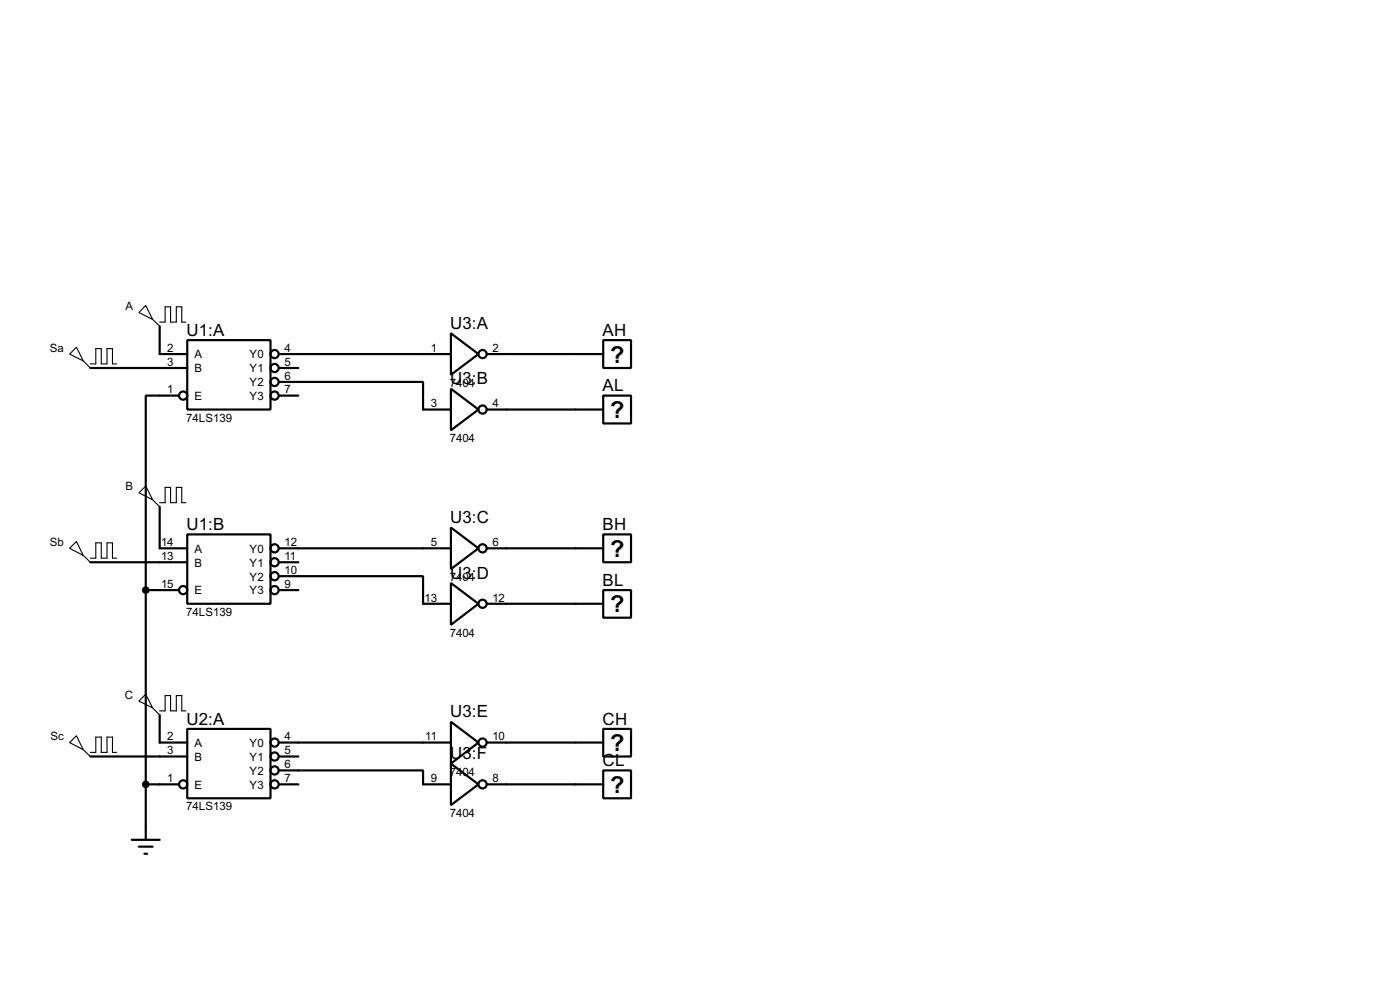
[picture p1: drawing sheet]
<svg xmlns="http://www.w3.org/2000/svg" width="256mm" height="180mm" viewBox="0 0 256 180" stroke-linecap="round" stroke-linejoin="round" font-family="sans-serif">
<g fill="none" stroke="#000" stroke-width=".4">
<path d="M29.3 59.7v5.1h5M16.6 67.4h17.7M32.8 72.4h-6.1v35.6M34.3 62.3h15.3v12.7h-15.3zM51.1 69.9h26.4v5.1h5.1M51.1 64.8h31.5M51.1 67.4h3.6M51.1 72.4h3.6M82.6 61l5.1 3.8-5.1 3.8zM82.6 71.2l5.1 3.8-5.1 3.8zM89.2 64.8h21.3M89.2 75h21.3"/>
<path d="M110.5 62.3h5.1v5.1h-5.1zM110.5 72.4h5.1v5.1h-5.1zM29.3 92.8v7.6h5M34.3 97.8h15.3v12.7h-15.3zM82.6 96.6l5.1 3.8-5.1 3.8zM110.5 97.8h5.1v5.1h-5.1zM16.6 102.9h17.7M26.7 108h6.1M26.7 108v45.7M51.1 105.5h26.4v5h5.1M51.1 108h3.6M51.1 100.4h31.5"/>
<path d="M51.1 102.9h3.6M82.6 106.7l5.1 3.8-5.1 3.9zM89.2 100.4h21.3M89.2 110.5h21.3M110.5 108h5.1v5.1h-5.1zM16.6 138.5h17.7M29.3 130.9v5h5M34.3 133.4h15.3v12.7h-15.3zM51.1 135.9h31.5M51.1 138.5h3.6M82.6 132.1l5.1 3.8-5.1 3.9zM82.6 139.8l5.1 3.8-5.1 3.8z"/>
<path d="M89.2 135.9h21.3M110.5 133.4h5.1v5.1h-5.1zM24.2 153.7h5.1M25.5 155h2.5M26.5 156.3h.5M26.7 143.6h6.1M51.1 141h26.4v2.6h5.1M51.1 143.6h3.6M89.2 143.6h21.3M110.5 141h5.1v5.1h-5.1z"/>
<circle cx="33.5" cy="72.4" r=".75"/>
<circle cx="50.3" cy="69.9" r=".75"/>
<circle cx="50.3" cy="67.4" r=".75"/>
<circle cx="50.3" cy="72.4" r=".75"/>
<circle cx="50.3" cy="64.8" r=".75"/>
<circle cx="88.4" cy="64.8" r=".75"/>
<circle cx="88.4" cy="75" r=".75"/>
<circle cx="33.5" cy="108" r=".75"/>
<circle cx="50.3" cy="100.4" r=".75"/>
<circle cx="50.3" cy="105.5" r=".75"/>
<circle cx="50.3" cy="108" r=".75"/>
<circle cx="50.3" cy="102.9" r=".75"/>
<circle cx="88.4" cy="100.4" r=".75"/>
<circle cx="88.4" cy="110.5" r=".75"/>
<circle cx="50.3" cy="138.5" r=".75"/>
<circle cx="50.3" cy="135.9" r=".75"/>
<circle cx="88.4" cy="135.9" r=".75"/>
<circle cx="33.5" cy="143.6" r=".75"/>
<circle cx="50.3" cy="141" r=".75"/>
<circle cx="50.3" cy="143.6" r=".75"/>
<circle cx="88.4" cy="143.6" r=".75"/>
</g>
<g fill="none" stroke="#000" stroke-width=".2">
<path d="M26.7 55.9l1.3 2.6-2.5-1.3zM28 58.5l1.3 1.2M29.3 59h1v-2.8h1v2.8h1v-2.8h1v2.8h.8M12.8 64.8l1.2-1.2 1.3 2.5zM15.3 66.1l1.3 1.3M16.6 66.6h1v-2.8h1v2.8h1v-2.8h1v2.8h.8M25.5 90.2l1.2-1.2 1.3 2.5zM28 91.5l1.3 1.3M29.3 92h1v-2.8h1v2.8h1v-2.8h1v2.8h.8M12.8 100.4l1.2-1.3 1.3 2.6zM15.3 101.7l1.3 1.2M16.6 102.2h1v-2.8h1v2.8h1v-2.8h1v2.8h.8"/>
<path d="M12.8 135.9l1.2-1.2 1.3 2.5zM15.3 137.2l1.3 1.3M16.6 137.7h1v-2.8h1v2.8h1v-2.8h1v2.8h.8M25.5 128.3l1.2-1.2 1.3 2.5zM28 129.6l1.3 1.3M29.3 130.1h1v-2.8h1v2.8h1v-2.8h1v2.8h.8"/>
</g>
<g fill="#000" stroke="#000" stroke-width=".4">
<circle cx="26.7" cy="108" r=".5"/>
<circle cx="26.7" cy="143.6" r=".5"/>
</g>
<g font-size="4.8">
<text x="111.8" y="66.3">?</text>
<text x="111.8" y="76.5">?</text>
<text x="111.8" y="101.9">?</text>
<text x="111.8" y="112.1">?</text>
<text x="111.8" y="137.5">?</text>
<text x="111.8" y="145.1">?</text>
</g>
<g font-size="3.5">
<text x="34.2" y="61.4">U1:A</text>
<text x="82.5" y="60.2">U3:A</text>
<text x="110.4" y="61.4">AH</text>
<text x="82.5" y="70.4">U3:B</text>
<text x="110.4" y="71.6">AL</text>
<text x="82.5" y="95.8">U3:C</text>
<text x="34.2" y="97">U1:B</text>
<text x="110.4" y="97">BH</text>
<text x="82.5" y="105.9">U3:D</text>
<text x="110.4" y="107.2">BL</text>
<text x="82.5" y="131.3">U3:E</text>
<text x="34.2" y="132.6">U2:A</text>
<text x="110.4" y="132.6">CH</text>
<text x="82.5" y="139">U3:F</text>
<text x="110.4" y="140.2">CL</text>
</g>
<g font-size="2.4">
<text x="23" y="56.7">A</text>
<text x="9.1" y="64.4">Sa</text>
<text x="30.7" y="64.4">2</text>
<text x="35.6" y="65.6">A</text>
<text x="45.7" y="65.6">Y0</text>
<text x="52.1" y="64.4">4</text>
<text x="78.9" y="64.4">1</text>
<text x="90.2" y="64.4">2</text>
<text x="30.7" y="67">3</text>
<text x="30.7" y="72">1</text>
<text x="35.6" y="68.1">B</text>
<text x="45.7" y="68.1">Y1</text>
<text x="45.7" y="70.7">Y2</text>
<text x="52.1" y="67">5</text>
<text x="52.1" y="69.5">6</text>
<text x="52.1" y="72">7</text>
<text x="82.4" y="70.8">7404</text>
<text x="34.1" y="77.2">74LS139</text>
<text x="35.6" y="73.2">E</text>
<text x="45.7" y="73.2">Y3</text>
<text x="78.9" y="74.6">3</text>
<text x="90.2" y="74.6">4</text>
<text x="82.4" y="81">7404</text>
<text x="23" y="89.8">B</text>
<text x="9.1" y="99.9">Sb</text>
<text x="29.5" y="100">14</text>
<text x="35.6" y="101.2">A</text>
<text x="45.7" y="101.2">Y0</text>
<text x="52.1" y="100">12</text>
<text x="78.9" y="100">5</text>
<text x="90.2" y="100">6</text>
<text x="29.5" y="102.5">13</text>
<text x="29.5" y="107.6">15</text>
<text x="35.6" y="103.7">B</text>
<text x="45.7" y="103.7">Y1</text>
<text x="45.7" y="106.3">Y2</text>
<text x="52.1" y="102.5">11</text>
<text x="52.1" y="105.1">10</text>
<text x="52.1" y="107.6">9</text>
<text x="82.4" y="106.4">7404</text>
<text x="34.1" y="112.7">74LS139</text>
<text x="35.6" y="108.8">E</text>
<text x="45.7" y="108.8">Y3</text>
<text x="77.8" y="110.1">13</text>
<text x="90.2" y="110.1">12</text>
<text x="82.4" y="116.6">7404</text>
<text x="22.9" y="127.9">C</text>
<text x="9.2" y="135.5">Sc</text>
<text x="30.7" y="135.5">2</text>
<text x="35.6" y="136.7">A</text>
<text x="45.7" y="136.7">Y0</text>
<text x="52.1" y="135.5">4</text>
<text x="77.9" y="135.5">11</text>
<text x="90.2" y="135.5">10</text>
<text x="30.7" y="138.1">3</text>
<text x="30.7" y="143.2">1</text>
<text x="35.6" y="139.3">B</text>
<text x="45.7" y="139.3">Y1</text>
<text x="45.7" y="141.8">Y2</text>
<text x="52.1" y="138.1">5</text>
<text x="52.1" y="140.6">6</text>
<text x="52.1" y="143.2">7</text>
<text x="78.9" y="143.2">9</text>
<text x="82.4" y="142">7404</text>
<text x="90.2" y="143.2">8</text>
<text x="34.1" y="148.3">74LS139</text>
<text x="35.6" y="144.4">E</text>
<text x="45.7" y="144.4">Y3</text>
<text x="82.4" y="149.6">7404</text>
</g>
</svg>
